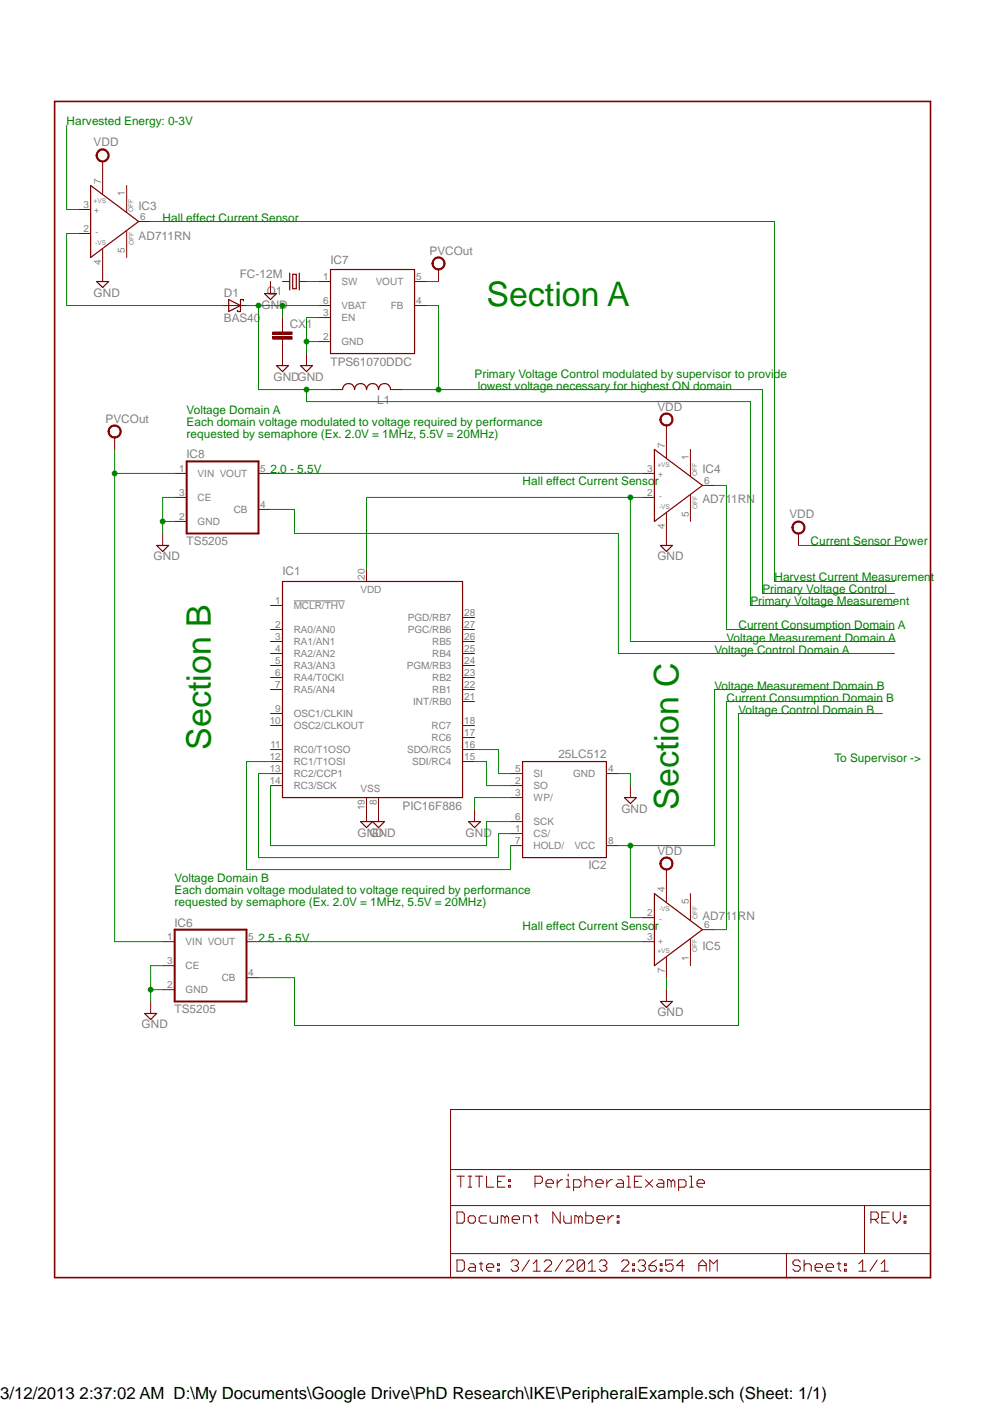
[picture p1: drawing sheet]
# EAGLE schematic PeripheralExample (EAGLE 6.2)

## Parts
CX1  CXXC10B5  [XC10B5]
D1  BAS40  [SOT23]
IC1  PIC16F886  PIC16F876SO  [SO28W]
IC2  25LC512  AT25P  [DIL08]
IC3  AD711RN  [SO8]
IC4  AD711RN  [SO8]
IC5  AD711RN  [SO8]
IC6  TS5205  [SOT25]
IC7  TPS61070DDC  [TSOT23-6_DDC]
IC8  TS5205  [SOT25]
L1  L-USLAP02KR  [LAP02KR]
Q1  FC-12M  [FC-12M]

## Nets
GND: CX1.2 IC1.8(VSS) IC1.19(VSS) IC2.3(WP/) IC2.4(GND) IC3.4(-VS) IC4.4(-VS) IC5.7(+VS) IC6.2(GND) IC6.3(CE) IC7.2(GND) IC7.3(EN) IC8.2(GND) IC8.3(CE)
N$1: IC3.3(IN+)
N$2: IC4.3(IN+) IC8.5(VOUT)
N$3: IC1.20(VDD) IC4.2(IN-)
N$4: CX1.1 D1.3(C) IC7.6(VBAT) L1.1
N$5: IC2.8(VCC) IC5.2(IN-)
N$6: IC1.15(SDI/RC4) IC2.2(SO)
N$7: IC1.16(SDO/RC5) IC2.5(SI)
N$8: IC1.14(RC3/SCK) IC2.6(SCK)
N$9: IC1.13(RC2/CCP1) IC2.1(CS/)
N$10: IC1.12(RC1/T1OSI) IC2.7(HOLD/)
N$11: IC3.6(OUT)
N$12: IC7.4(FB) L1.2
N$13: IC8.4(CB)
N$14: IC7.1(SW) Q1.1
N$15: IC4.6(OUT)
N$16: IC6.4(CB)
N$17: IC5.6(OUT)
N$18: IC5.3(IN+) IC6.5(VOUT)
N$19: D1.1(A) IC3.2(IN-)
VDD: IC3.7(+VS) IC4.7(+VS) IC5.4(-VS) IC6.1(VIN) IC7.5(VOUT) IC8.1(VIN) ; supply symbol labelled PVCOut
Unconnected: IC1.1(!MCLR/THV) IC1.2(RA0/AN0) IC1.3(RA1/AN1) IC1.4(RA2/AN2) IC1.5(RA3/AN3) IC1.6(RA4/T0CKI) IC1.7(RA5/AN4) IC1.9(OSC1/CLKIN) IC1.10(OSC2/CLKOUT) IC1.11(RC0/T1OSO) IC1.17(RC6) IC1.18(RC7) IC1.21(INT/RB0) IC1.22(RB1) IC1.23(RB2) IC1.24(PGM/RB3) IC1.25(RB4) IC1.26(RB5) IC1.27(PGC/RB6) IC1.28(PGD/RB7) IC3.1(OFF) IC3.5(OFF) IC4.1(OFF) IC4.5(OFF) IC5.1(OFF) IC5.5(OFF) Q1.2

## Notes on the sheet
- Harvested Energy: 0-3V
- Hall effect Current Sensor
- Section A
- Primary Voltage Control modulated by supervisor to provide
- lowest voltage necessary for highest ON domain
- Voltage Domain A
- Each domain voltage modulated to voltage required by performance
- requested by semaphore (Ex. 2.0V = 1MHz, 5.5V = 20MHz)
- 2.0 - 5.5V
- Hall effect Current Sensor
- Current Sensor Power
- Harvest Current Measurement
- Primary Voltage Control
- Primary Voltage Measurement
- Current Consumption Domain A
- Voltage Measurement Domain A
- Voltage Control Domain A
- Voltage Measurement Domain B
- Current Consumption Domain B
- Voltage Control Domain B
- Section B
- To Supervisor ->
- Section C
- Voltage Domain B
- Each domain voltage modulated to voltage required by performance
- requested by semaphore (Ex. 2.0V = 1MHz, 5.5V = 20MHz)
- Hall effect Current Sensor
- 2.5 - 6.5V
